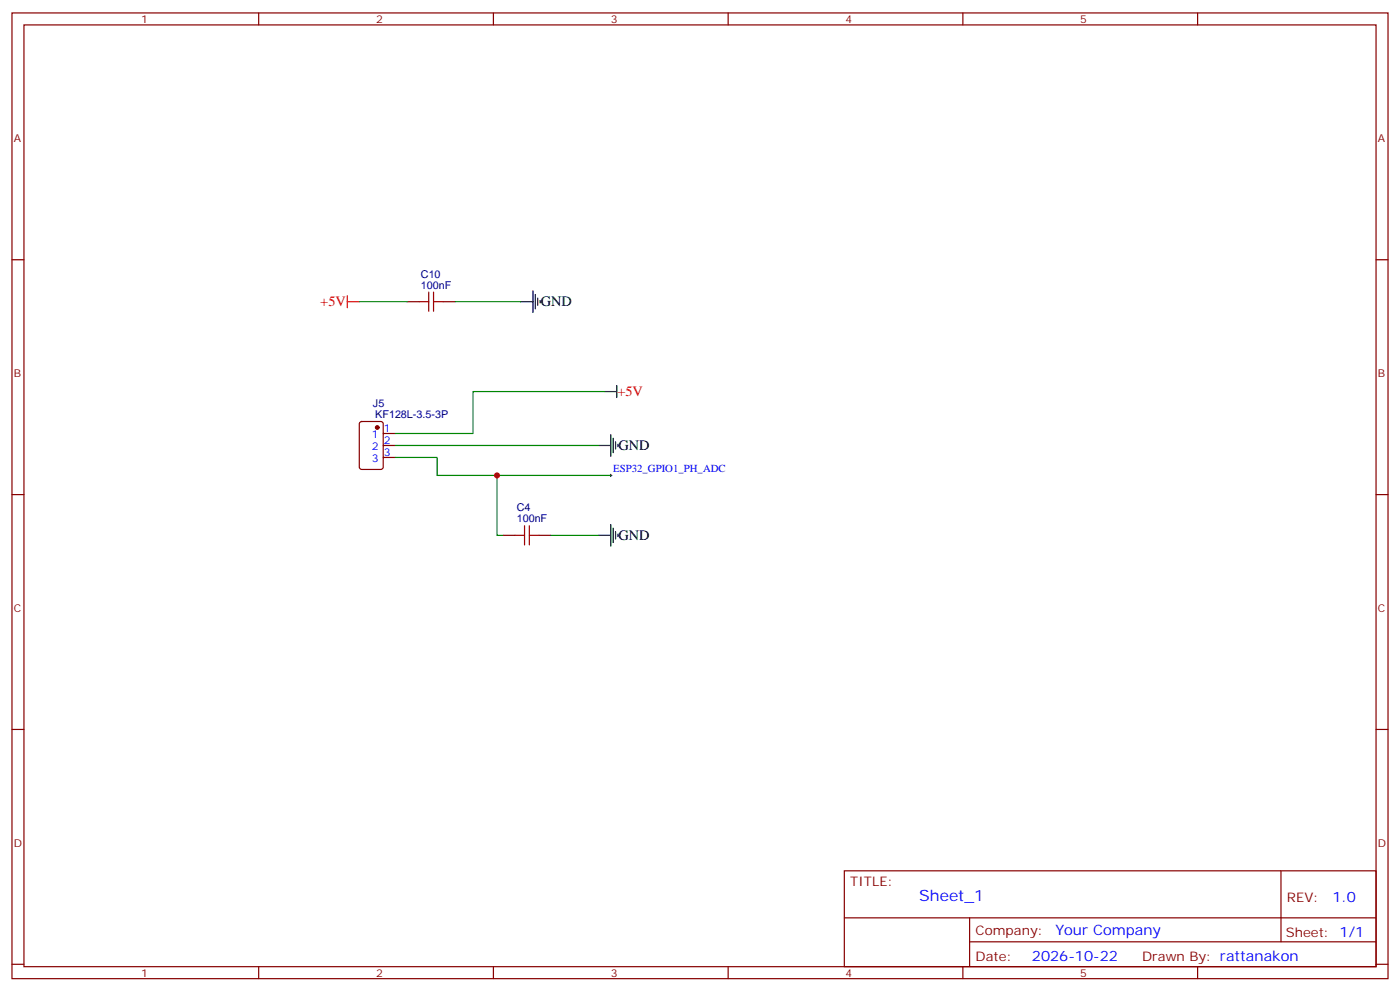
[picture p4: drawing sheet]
<svg xmlns="http://www.w3.org/2000/svg" width="412mm" height="292mm" viewBox="0 0 412 292" stroke-linecap="round" stroke-linejoin="round" font-family="sans-serif">
<g fill="none" stroke="#870000" stroke-width=".35">
<path d="M3.5 3.8h405.4v284.3h-405.4zM7.1 7.3h398.2v277.3h-398.2zM76.2 3.8v3.5M145.3 3.8v3.5M214.5 3.8v3.5M283.6 3.8v3.5M352.8 3.8v3.5M3.5 76.5h3.6M405.3 76.5h3.6M119.9 88.8h3.6M130.5 88.8h3.6M106.1 124.3l.4-.2h5.7l.6 .4 .1 13-.5 .7h-5.9l-.6-.4-.1-13z"/>
<path d="M112.9 127.6h3.5M112.9 131.2h3.5M112.9 134.7h3.5M3.5 145.6h3.6M148.2 157.6h3.5M158.7 157.6h3.6M405.3 145.6h3.6M3.5 214.8h3.6M405.3 214.8h3.6M248.7 256.4h156.6v28.2h-156.6zM377.3 256.4v20.9M248.7 270.2h156.5"/>
<path d="M285.6 277.3h119.6M285.6 270.2v14.2M3.5 283.9h3.6M76.2 284.6v3.5M145.3 284.6v3.5M214.5 284.6v3.5M283.6 284.6v3.5M352.8 284.6v3.5M405.3 283.9h3.6"/>
</g>
<circle cx="111.1" cy="125.9" r=".53" fill="#870000" stroke="#870000" stroke-width=".35"/>
<g fill="none" stroke="#000" stroke-width=".35">
<path d="M153.5 88.8h3.5M157 85.7v6.3M157.7 86.7v4.2M158.4 87.8v2.1M159.1 88.5v.7M178.2 115.3h3.5M181.7 113.5v3.6M176.4 131.2h3.5M179.9 128v6.3M180.6 129v4.3M181.3 130.1v2.1M182 130.8v.7"/>
<path d="M176.4 157.6h3.5M179.9 154.4v6.4M180.6 155.5v4.2M181.3 156.6v2.1M182 157.3v.7"/>
</g>
<path d="M105.8 88.8h14.1M134.1 88.8h19.4M178.2 115.3h-38.9v12.3h-22.9M116.4 134.7h12.4v5.3h51.1M116.4 131.2h60M146.4 140v17.6h1.8M162.3 157.6h14.1" fill="none" stroke="#008700" stroke-width=".35"/>
<path d="M179.6 140h.7M179.9 139.6v.7" fill="none" stroke="#000" stroke-width=".29"/>
<path d="M102.3 88.8h3.5M102.3 87.1v3.5" fill="none" stroke="#f00" stroke-width=".35"/>
<path d="M123.5 88.8h2.8M126.3 86v5.7M127.7 86v5.7M127.7 88.8h2.8M151.7 157.6h2.8M154.5 154.8v5.6M155.9 154.8v5.6M155.9 157.6h2.8" fill="none" stroke="#a10000" stroke-width=".35"/>
<circle cx="146.4" cy="140" r=".88" fill="#c00"/>
<text font-size="4.6" fill="#00f" x="270.8" y="265.4">Sheet_1</text>
<g font-size="4.2" fill="#f00">
<text x="94.4" y="90.2">+5V</text>
<text x="181.9" y="116.7">+5V</text>
</g>
<g font-size="4.2">
<text x="159.3" y="90.2">GND</text>
<text x="182.2" y="132.6">GND</text>
<text x="182.2" y="159">GND</text>
</g>
<g font-size="4.2" fill="#00f">
<text x="392.5" y="265.7">1.0</text>
<text x="310.9" y="275.2">Your Company</text>
<text x="304" y="283">2026-10-22</text>
</g>
<g font-size="3.9" fill="#800">
<text x="250.5" y="261">TITLE:</text>
<text x="379.1" y="265.7">REV:</text>
<text x="287.4" y="275.2">Company:</text>
<text x="378.7" y="275.8">Sheet: 1/1</text>
<text x="287.4" y="282.9">Date:</text>
<text x="336.4" y="282.9">Drawn By: rattanakon</text>
</g>
<g font-size="3.2" fill="#800">
<text x="41.6" y="6.8">1</text>
<text x="110.8" y="6.8">2</text>
<text x="179.9" y="6.8">3</text>
<text x="249.1" y="6.8">4</text>
<text x="318.2" y="6.8">5</text>
<text x="4.1" y="41.9">A</text>
<text x="405.9" y="41.9">A</text>
<text x="4.1" y="111.1">B</text>
<text x="405.9" y="111.1">B</text>
<text x="4.1" y="180.2">C</text>
<text x="405.9" y="180.2">C</text>
<text x="4.1" y="249.3">D</text>
<text x="405.9" y="249.3">D</text>
<text x="41.6" y="287.6">1</text>
<text x="110.8" y="287.6">2</text>
<text x="179.9" y="287.6">3</text>
<text x="249.1" y="287.6">4</text>
<text x="318.2" y="287.6">5</text>
</g>
<g font-size="3.2" fill="#000080">
<text x="124" y="81.7">C10</text>
<text x="124" y="84.9">100nF</text>
<text x="109.9" y="119.9">J5</text>
<text x="110.5" y="123">KF128L-3.5-3P</text>
<text x="152.2" y="153.7">100nF</text>
<text x="152.2" y="150.5">C4</text>
</g>
<g font-size="3.2" fill="#00f">
<text x="109.6" y="129">1</text>
<text x="113.1" y="127.3">1</text>
<text x="113.1" y="130.8">2</text>
<text x="109.6" y="132.6">2</text>
<text x="109.6" y="136.1">3</text>
<text x="113.1" y="134.3">3</text>
<text x="180.6" y="139.1">ESP32_GPIO1_PH_ADC</text>
</g>
</svg>
